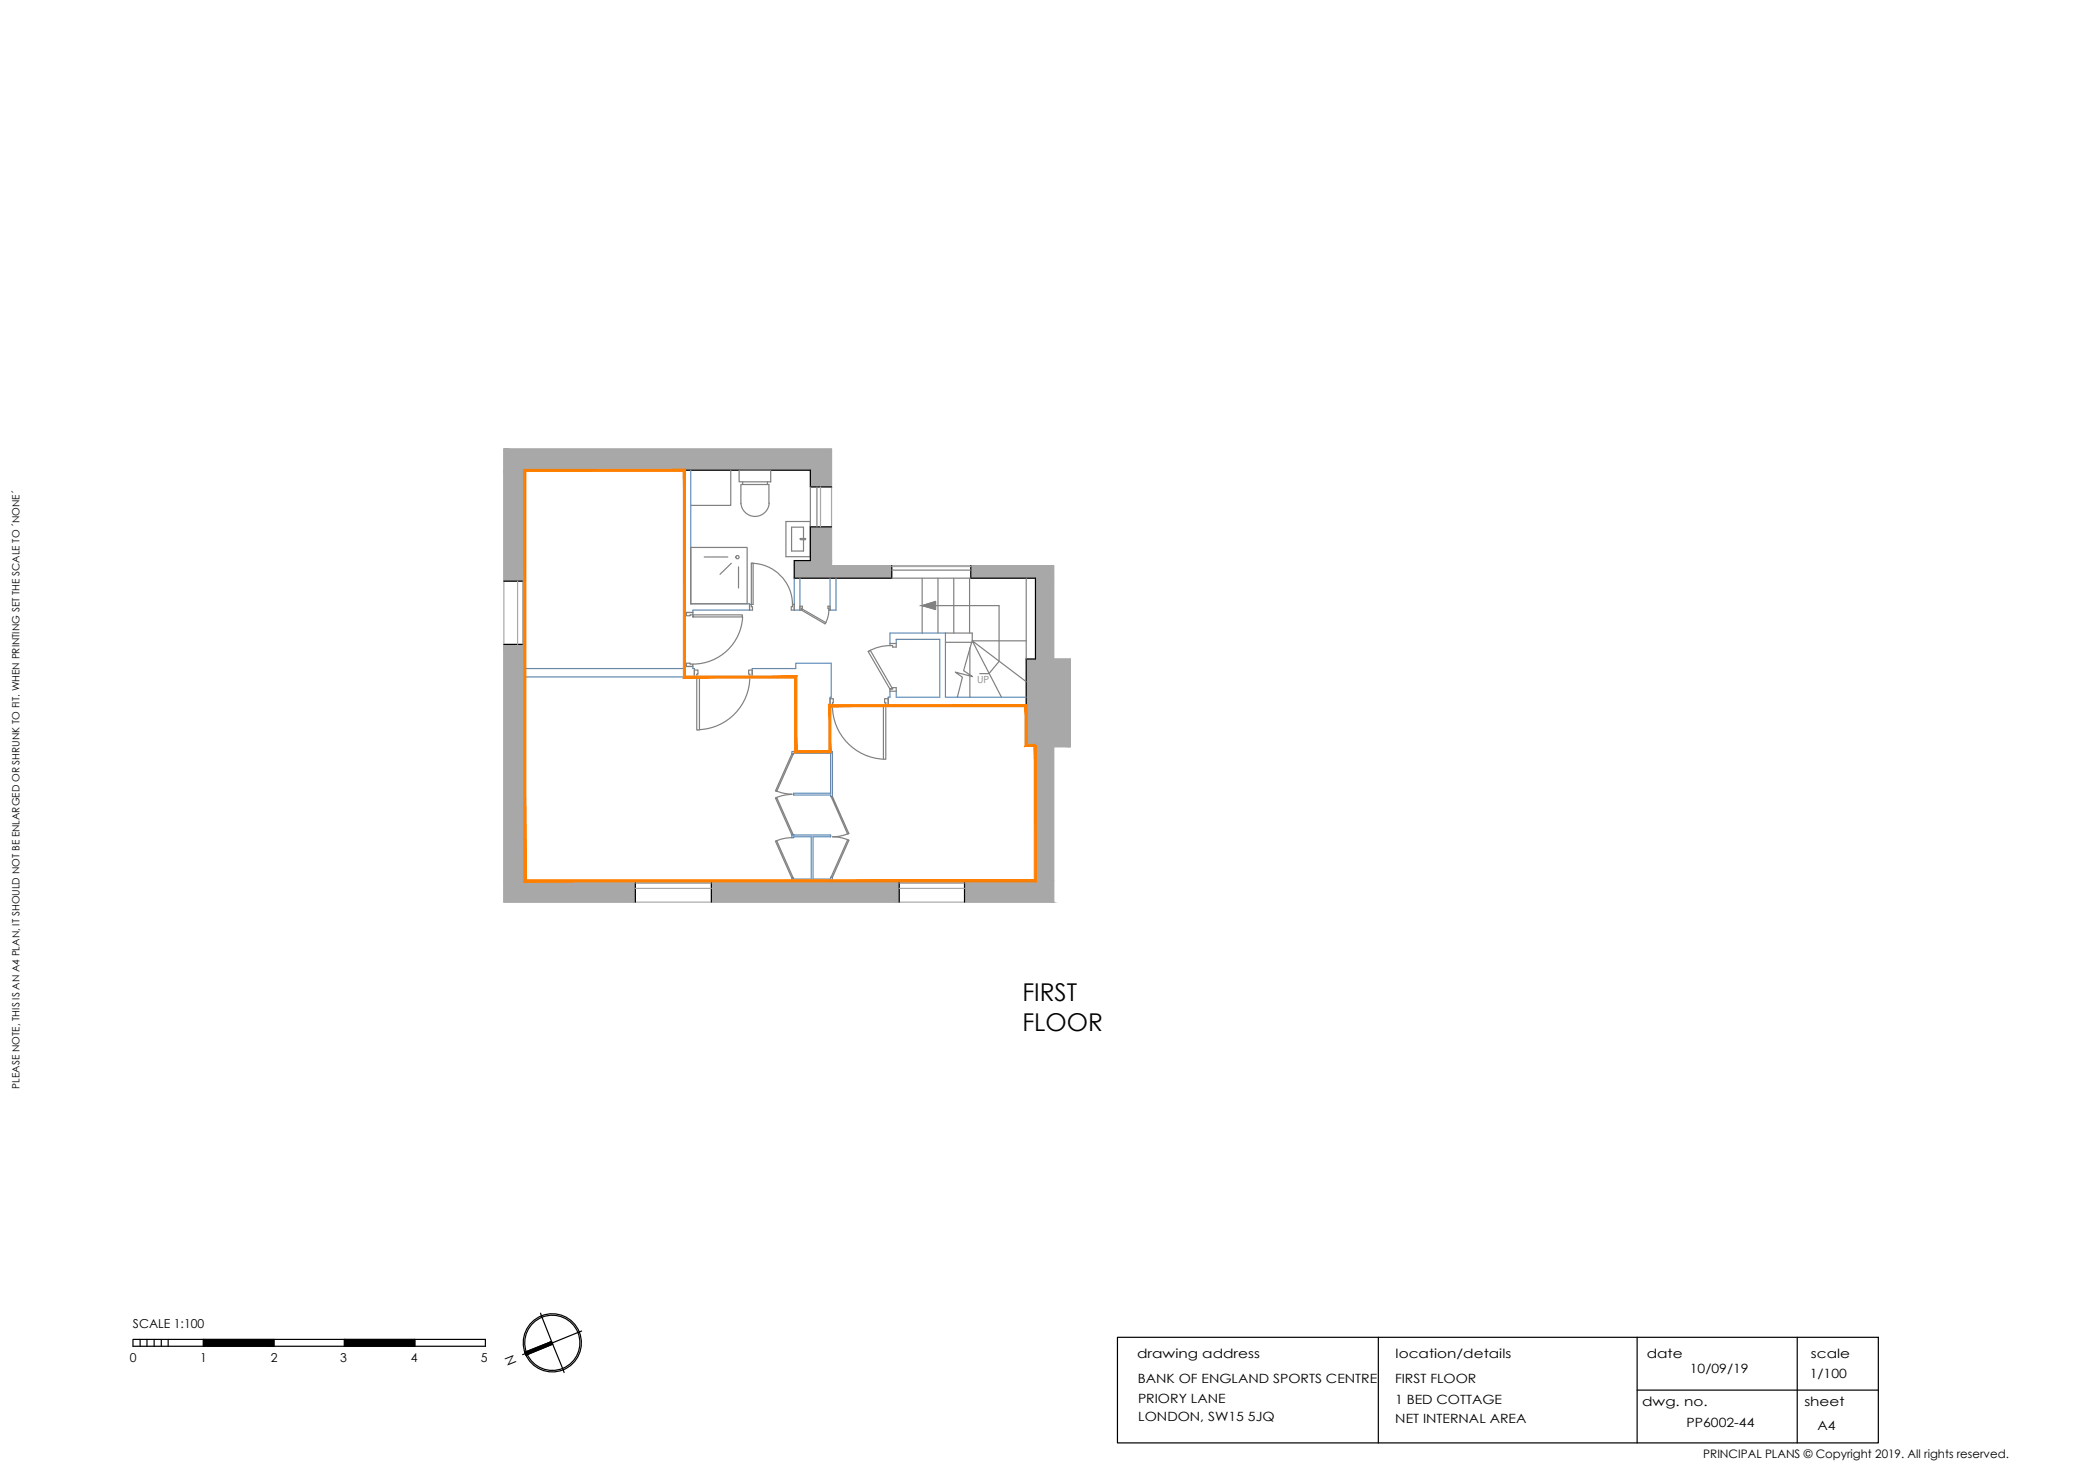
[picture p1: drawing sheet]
<svg xmlns="http://www.w3.org/2000/svg" width="297mm" height="210mm" viewBox="0 0 297 210" stroke-linecap="round" stroke-linejoin="round" font-family="sans-serif">
<!-- layer: Whatch -->
<g fill="#a8a8a8" stroke="#a8a8a8" stroke-width=".14">
<path d="M71.5 63.7l46.6 3v-3zM71.5 63.7l46.6 3h-46.6z"/>
<path d="M115.1 66.7l3 2.4v-2.4zM115.1 66.7l3 2.4h-3z"/>
<path d="M115.1 74.8l3 4.8v-4.8zM115.1 74.8l3 4.8h-3z"/>
<path d="M112.8 79.6l5.3 .7v-.7zM112.8 79.6l5.3 .7h-5.3z"/>
<path d="M137.8 80.3l11.8 1.8v-1.8zM137.8 80.3l11.8 1.8h-11.8z"/>
<path d="M112.8 80.3l13.8 1.8v-1.8zM112.8 80.3l13.8 1.8h-13.8z"/>
<path d="M71.5 66.7l3 15.8v-15.8zM71.5 66.7l3 15.8h-3z"/>
<path d="M147 82.1l2.6 11.4v-11.4zM147 82.1l2.6 11.4h-2.6z"/>
<path d="M145.7 93.5l6.3 12.3v-12.3zM145.7 93.5l6.3 12.3h-6.3z"/>
<path d="M147 105.8l5 .2v-.2zM147 105.8l5 .2h-5z"/>
<path d="M147 106l2.6 19v-19zM147 106l2.6 19h-2.6z"/>
<path d="M71.5 91.5l3 33.5v-33.5zM71.5 91.5l3 33.5h-3z"/>
<path d="M101 125l26.7 .3v-.3zM101 125l26.7 .3h-26.7z"/>
<path d="M136.9 125l12.7 3v-3zM136.9 125l12.7 3h-12.7z"/>
<path d="M101 125.3l26.7 2.7v-2.7zM101 125.3l26.7 2.7h-26.7z"/>
<path d="M71.5 125l18.7 3v-3zM71.5 125l18.7 3h-18.7z"/>
</g>
<!-- layer: WALLS -->
<g fill="none" stroke="#000" stroke-width=".17">
<path d="M118.1 69.1h-3v-2.4h-40.6v15.8h-3M118.1 74.8h-3v4.8h-2.3v2.5h13.8v-1.8M71.5 91.5h3v33.5h15.7v3M137.8 80.3v1.8h9.2v11.4h-1.3v12.3h1.3v19.2h-10.1v3M101 128v-3h26.7v3M68.9 190.1v1M74.6 192.1l-.4 .1M76.8 186.4l.1 .3M80 194.4l.1 .4M82.6 188.9l-.3 .1M158.7 189.8h108v15h-108zM195.7 189.8v15"/>
<path d="M232.5 189.8v15M232.5 197.3h34.2M255.2 189.8v15"/>
</g>
<!-- layer: Whatch -->
<path d="M71.5 63.7h46.6v16.6h31.5v13.2h2.4v12.5h-2.4v22h-78.1zM116.5 69.1v5.7M73.5 82.5v9M126.6 80.4h11.2M90.2 126.1h10.8M127.7 126.1h9.2" fill="none" stroke="#a8a8a8" stroke-width=".17"/>
<!-- layer: Stairs -->
<path d="M130.9 86l1.9-.6v1.1zM130.9 82.1v7.7M132.8 86h9.1v7.9l-1.5 1.7h-1.3M133.2 82.1v7.7M134.2 89.8h3.8v1.4h-3.8M135.4 82.1v7.7M137.7 82.1v7.7M137.7 92v3.8M137.7 95.9v3M138 91.2l-1.2 4 1.3 .8-2.5-.6 1.1 .7-.8 2.8M138 90.9h7.7M145.7 96.7l-7.7-5.8 4.2 8" fill="none" stroke="#808080" stroke-width=".17"/>
<!-- layer: Partitions -->
<path d="M97.2 66.7v20.2h1.2v-.3h8v-.9h-8.3v-19M74.5 94.9h22.7v-.3h1.2v.3h.2v1.2h-24.1M112.8 82.1v4.5h.8v-4.5M117.9 82.1v4.5h.8v-4.5M126.4 98.1v.8h-.3v1.3h19.6M126.4 91.3v-1.5h7.8v9.1h11.5M127.3 91.3v-.6h6.1v8.2h-6.1v-.8M112.4 106.7h5.8v6.3h-.3v-.2h-5.2v-.2h5.2v-5.7h-5.2v.1h-.3zM112.7 118.5h.1M113 106.7v-10.6h-6.2v-1.2h6.2v-.8h5v4.8h-.1v7.8M112.4 125v-.4h.3v.2h2.5v-6h-2.5v.1h-.3v-.4h5.5v.3h-2.5v6h2.5v-.3h.3v.5" fill="none" stroke="#5c8ab8" stroke-width=".17"/>
<!-- layer: BLOCKS -->
<g fill="none" stroke="#808080" stroke-width=".17">
<path d="M98.1 77.7h8v8h-8zM100 79.1h3.3M103.8 66.7v5h-5.7M103.8 79.9l-1.6 1.6M104.9 66.7h4.5v1.7h-4.5zM105.2 71.4a2.01 2.01 0 0 0 2 1.9 2.01 2.01 0 0 0 2-1.9M105.5 68.4v.4h3.5v-.4M105.5 68.8h-.3v2.7M106.7 79.9h.2v5.9h-.2zM106.7 79.9a5.9 5.9 0 0 1 5.8 5.9M109 68.8h.2v2.7M111.6 74h3.5v5h-3.5z"/>
<path d="M113.6 76.4h.8v.2h-.8zM114.1 76.4v-1.6h-1.7v3.4h1.7v-1.6M97.5 94.1h.5v.1h.4v.4h-.9zM97.5 86.9h.9v.4h-.4v.1h-.5zM98.4 87.3h7v.3h-7zM98.6 95.1h.5v.6h-.2v.4h-.3zM98.9 96.1h.4v7.5h-.4zM104.9 80.4v3.1M105.4 87.5a7 7 0 0 1-7 6.7M106.3 95.1h.5v1h-.3v-.4h-.2zM106.4 85.8h.3v.3h.1v.5h-.4zM106.5 96.1a7.5 7.5 0 0 1-7.2 7.5"/>
<path d="M112.5 85.8h.3v.8h-.4v-.5h.1zM113.6 86h.3l-.1 .6h-.2zM113.9 86.4l3.4 2-.2 .1-3.3-1.9zM117.6 86h.3v.6h-.2zM117.7 86.6l-.2 1.2-.3 .7M117.9 99.2h.4v.6h-.1v.4h-.3zM123.3 92.5l.3-.2 3.1 5.3-.3 .2zM125.6 99.2h.5v1h-.3v-.4h-.2zM126.4 97.8h.3v-.2h.6v.5h-.9zM126.4 91.3h.9v.5h-.6v-.2h-.3zM126.4 91.6l-1.6 .2-1.5 .7M145.7 82.1v11.4"/>
<path d="M110.1 113.3l.2-.1 2.3 5.2-.2 .1zM110.1 119.4l.2-.1 2.3 5.3h-.2zM110.1 112.2l.9 .3 1.5 .2M112.4 107l.2 .1-2.3 5.2-.2-.1zM112.5 112.7l-1.5 .2-.9 .3M112.5 118.9l-1.5 .2-.9 .3M118 113.1l.2-.1 2.3 5.3-.1 .1zM118.2 100.2a7.6 7.6 0 0 0 7.2 7.5M120.4 119.2l.1 .1-2.3 5.2-.2-.1zM120.5 118.3l-1.3 .4-1 .1 1.4 .1 .9 .4M125.4 100.2h.4v7.6h-.4z"/>
<circle cx="104.7" cy="79.1" r=".23"/>
</g>
<!-- layer: Window -->
<path d="M115.1 69.1v5.7M116 69.1v5.7M74.3 82.5v9M74.5 82.5v9M126.6 82.1h11.2M126.6 80.9h11.2M90.2 125h10.8M90.2 125.3h10.8M127.7 125h9.2M127.7 125.3h9.2" fill="none" stroke="#808080" stroke-width=".17"/>
<!-- layer: Stairs -->
<path d="M130.9 86l1.9-.6v.6zM130.9 86l1.9 .5v-.5z" fill="#808080" stroke="#808080" stroke-width=".14"/>
<!-- layer: NIA -->
<path d="M146.9 105.8l.3 19.4v-19.4zM146.9 105.8l.3 19.4-.3-.3zM74.4 125.2h72.8l-.3-.3zM74.4 125.2l.3-.3h72.2zM74.4 66.6v58.6l.3-.3zM74.4 66.6l.3 .3v58zM74.4 66.6l.3 .3 22.6-.3zM74.7 66.9l22.6-.3-.3 .3zM97 66.9l.3 29v-29.3zM97 66.9l.3 29-.3 .3zM97 96.2l16.2-.3h-15.9zM97 96.2l16.2-.3-.4 .3zM112.8 96.2l.4 10.3v-10.6zM112.8 96.2l.4 10.3-.4 .3zM112.8 106.8l4.9-.3h-4.5zM112.8 106.8l4.9-.3 .3 .3zM117.7 100v6.5l.3 .3zM117.7 100l.3 .3v6.5zM117.7 100l.3 .3 27.8-.3zM118 100.3l27.8-.3-.3 .3zM145.8 100l-.3 .3 .3 5.3zM145.5 100.3l.3 5.3-.3 .3zM145.8 105.6l-.3 .3 1.5-.3zM145.5 105.9l1.5-.3v.3z" fill="#ff7f00" stroke="#ff7f00" stroke-width=".14"/>
<!-- layer: WALLS -->
<g fill="#000" stroke="#000" stroke-width=".14">
<path d="M28.9 190.1l10 1v-1zM28.9 190.1l10 1h-10z"/>
<path d="M48.9 190.1l10 1v-1zM48.9 190.1l10 1h-10z"/>
<path d="M74.5 191.9l.2 .4 3.6-1.9zM74.7 192.3l3.6-1.9 .2 .4z"/>
</g>
<!-- layer: principalplans -->
<g fill="none" stroke="#000" stroke-width=".17">
<path d="M19.9 190.1v1M20.9 190.1v1M21.9 190.1v1M22.9 190.1v1M23.9 190.1v1M28.9 190.1v1M38.9 190.1v1M48.9 190.1v1M58.9 190.1v1M68.9 190.1h-50v1h50M74.7 191.9a3.9 3.9 0 0 1 4.3-5.2 3.9 3.9 0 0 1 2.5 6.3 3.9 3.9 0 0 1-6.7-.9M76.9 186.7l1.5 3.9"/>
<path d="M78.3 190.4l-3.8 1.5M78.5 190.8l-3.8 1.5M82.3 189l-3.9 1.6 1.6 3.8"/>
<circle cx="78.4" cy="190.6" r="4.1"/>
</g>
<g font-size="3.5">
<text x="145.2" y="142">FIRST</text>
<text x="145.2" y="146.3">FLOOR</text>
</g>
<text font-size="1.9" x="73.4" y="193.4" transform="rotate(-112 73.4 193.4)">N</text>
<g font-size="1.8">
<text x="161.5" y="192.8">drawing address</text>
<text x="161.5" y="196.3">BANK OF ENGLAND SPORTS CENTRE</text>
<text x="198.1" y="196.2">FIRST FLOOR</text>
<text x="198.2" y="192.8">location/details</text>
<text x="233.8" y="192.8">date</text>
<text x="239.9" y="194.9">10/09/19</text>
<text x="257" y="195.6">1/100</text>
<text x="257.1" y="192.8">scale</text>
<text x="161.6" y="199.1">PRIORY LANE</text>
<text x="161.6" y="201.7">LONDON, SW15 5JQ</text>
<text x="198.1" y="199.2">1 BED COTTAGE</text>
<text x="198.1" y="201.9">NET INTERNAL AREA</text>
<text x="233.2" y="199.6">dwg. no.</text>
<text x="239.5" y="202.5">PP6002-44</text>
<text x="256.2" y="199.6">sheet</text>
<text x="258.1" y="203">A4</text>
</g>
<g font-size="1.7">
<text x="18.9" y="188.5">SCALE 1:100</text>
<text x="18.4" y="193.4">0</text>
<text x="28.4" y="193.4">1</text>
<text x="38.4" y="193.4">2</text>
<text x="48.3" y="193.4">3</text>
<text x="58.3" y="193.4">4</text>
<text x="68.3" y="193.4">5</text>
<text x="241.9" y="207">PRINCIPAL PLANS © Copyright 2019. All rights reserved.</text>
</g>
<text font-size="1.4" fill="#808080" x="138.7" y="96.9">UP</text>
<text font-size="1.4" x="2.8" y="154.5" transform="rotate(-90 2.8 154.5)">PLEASE NOTE, THIS IS AN A4 PLAN, IT SHOULD NOT BE ENLARGED OR SHRUNK TO FIT. WHEN PRINTING SET THE SCALE TO ´NONE´</text>
</svg>
